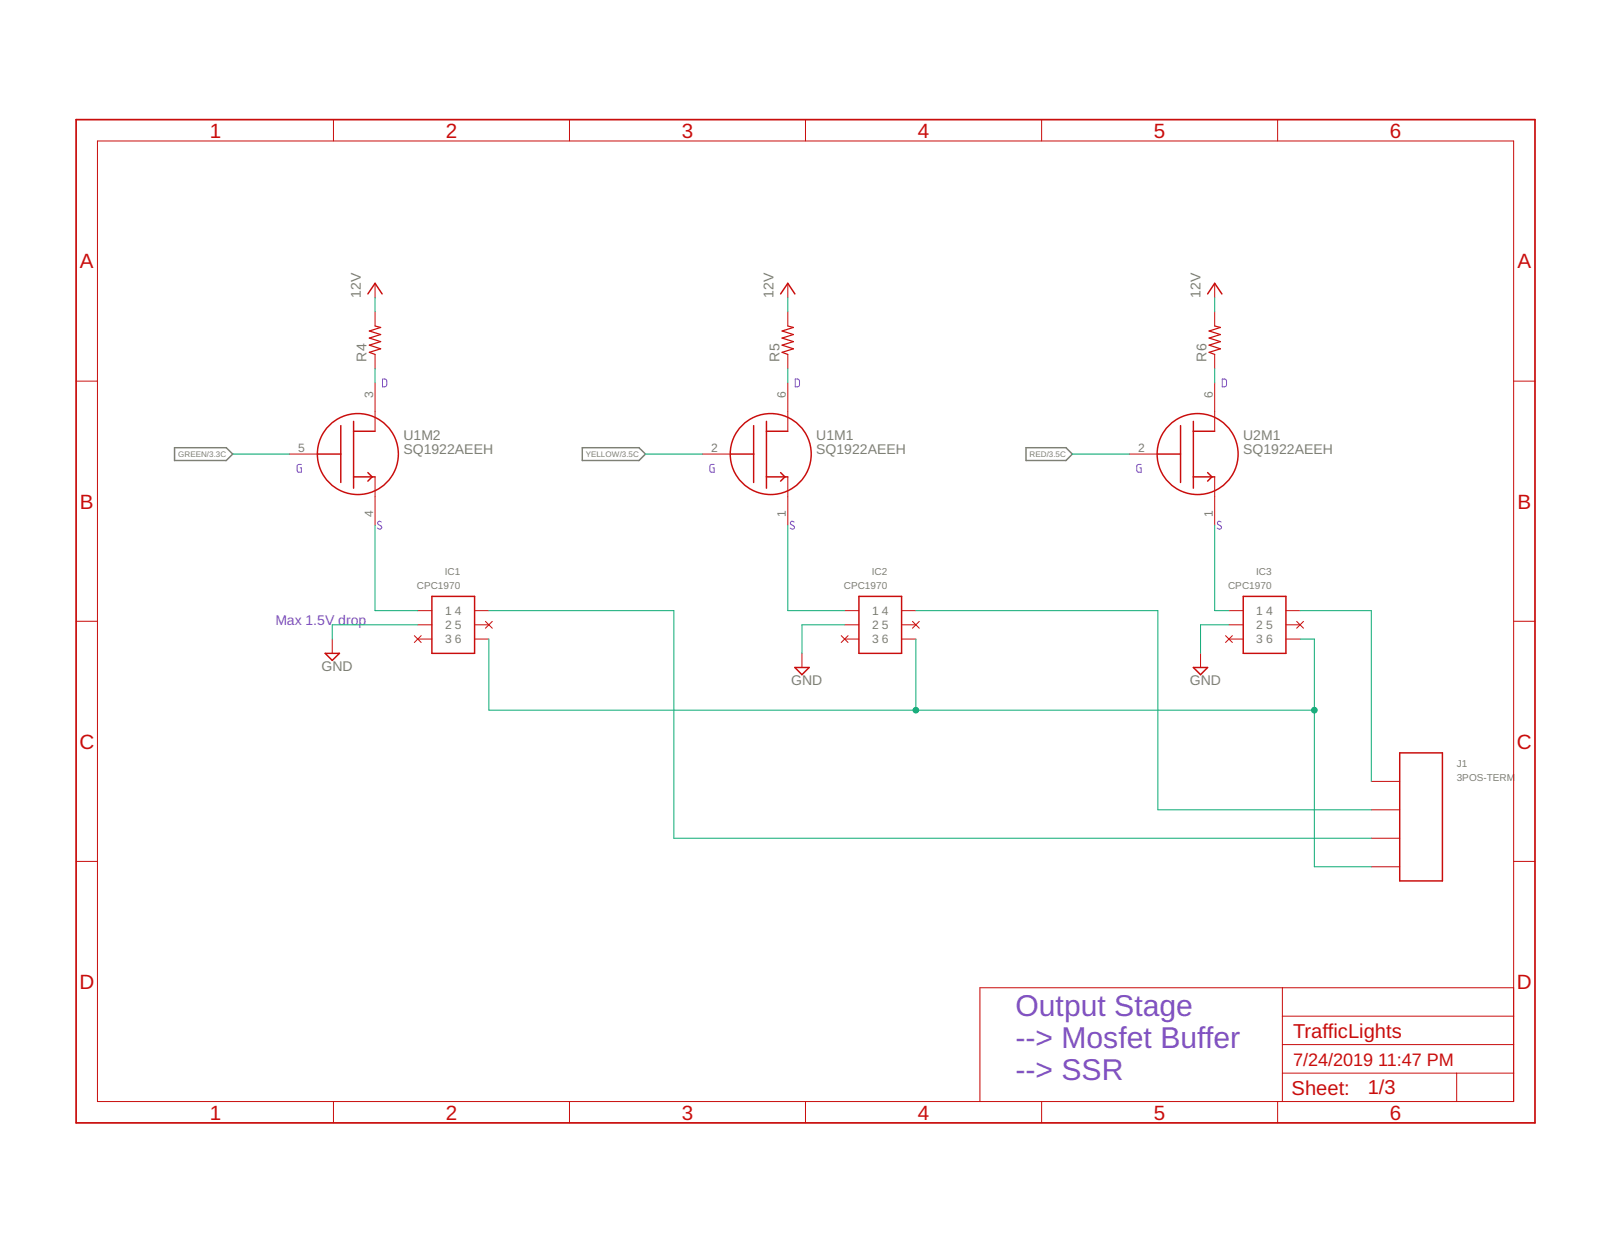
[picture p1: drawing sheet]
<svg xmlns="http://www.w3.org/2000/svg" width="279mm" height="216mm" viewBox="0 0 279 216" stroke-linecap="round" stroke-linejoin="round" font-family="sans-serif">
<path d="M66.4 65.8h.5l.2 .2v.9l-.3 .2h-.4zM138 65.8h.5l.2 .2v.9l-.3 .2h-.4zM212.1 65.8h.5l.2 .2v.9l-.2 .2h-.5zM52.3 80.6h-.4l-.3 .2v.9l.1 .2 .6 .1v-.8h-.2M66.2 90.6l-.5-.1-.2 .3 .2 .2 .4 .3a.33 .33 0 0 1 0 .5 .33 .33 0 0 1-.5-.1h-.1M123.9 80.6h-.4l-.3 .2v.9l.2 .2 .5 .1v-.8h-.2M137.8 90.6l-.4-.1-.2 .3 .1 .2 .4 .3a.33 .33 0 0 1 .1 .5 .33 .33 0 0 1-.5-.1h-.2M198 80.6h-.4l-.3 .2v.9l.2 .2 .5 .1v-.8h-.2M211.9 90.6l-.4-.1-.2 .3 .1 .2 .4 .3a.34 .34 0 0 1 .1 .5 .34 .34 0 0 1-.6-.1h-.1" fill="none" stroke="#8152c2" stroke-width=".17"/>
<path d="M30.3 77.7h9l1.1 1.1-1.1 1.1h-9zM101 77.7h9.9l1.1 1.1-1.1 1.1h-9.9zM178.1 77.7h6.9l1.1 1.1-1.1 1.1h-6.9z" fill="none" stroke="#7e8075" stroke-width=".25"/>
<g fill="none" stroke="#c90d0c" stroke-width=".17">
<path d="M16.9 24.5h245.8v166.7h-245.8zM57.9 20.8v3.7M98.8 20.8v3.7M139.8 20.8v3.7M180.8 20.8v3.7M221.7 20.8v3.7M65.1 49.2v2.4M65.1 54.1v2.5M136.7 49.2v2.4M136.7 54.1v2.5M210.8 49.2v2.4M210.8 54.1v2.5"/>
<path d="M13.2 66.1h3.7M50.2 78.8h5M65.1 61.5v2.5M65.1 66.5v8.3M121.9 78.8h4.9M136.7 61.5v2.5M136.7 66.5v8.3M196 78.8h4.9M210.8 61.5v2.5M210.8 66.5v8.3M262.7 66.1h3.7M65.1 82.8v8.3"/>
<path d="M136.7 82.8v8.3M210.8 82.8v8.3M13.2 107.8h3.7M57.7 110.9v2.5M71.9 110.3l1.2 1.2M72.5 106h2.5M72.5 108.4h2.5M72.5 110.9h2.5M73.1 110.3l-1.2 1.2M82.4 106h2.4M82.4 108.4h2.4M82.4 110.9h2.4"/>
<path d="M84.2 107.8l1.2 1.2M85.4 107.8l-1.2 1.2M139.2 113.4v2.4M146 110.3l1.2 1.2M146.6 106h2.5M146.6 108.4h2.5M146.6 110.9h2.5M147.2 110.3l-1.2 1.2M156.5 106h2.4M156.5 108.4h2.4M156.5 110.9h2.4M158.3 107.8l1.2 1.2"/>
<path d="M159.5 107.8l-1.2 1.2M208.3 113.4v2.4M212.7 110.3l1.2 1.2M213.3 106h2.5M213.3 108.4h2.5M213.3 110.9h2.5M213.9 110.3l-1.2 1.2M223.2 106h2.4M223.2 108.4h2.4M223.2 110.9h2.4M225 107.8l1.2 1.2M226.2 107.8l-1.2 1.2"/>
<path d="M262.7 107.8h3.7M238 135.6h4.9M13.2 149.5h3.7M238 140.5h4.9M238 145.5h4.9M238 150.4h4.9M262.7 149.5h3.7M222.5 171.4v19.8M222.5 176.4h40.2M262.7 171.4h-92.6v19.8M57.9 191.2v3.7M98.8 191.2v3.7"/>
<path d="M139.8 191.2v3.7M180.8 191.2v3.7M221.7 191.2v3.7M222.5 186.2h40.2M222.5 181.3h40.2M252.8 186.2v5"/>
</g>
<g fill="none" stroke="#c90d0c" stroke-width=".25">
<path d="M63.8 51l1.3-1.8 1.2 1.8M135.5 51l1.2-1.8 1.2 1.8M209.6 51l1.2-1.8 1.2 1.8M55.2 78.8h3.9M59.1 73.9v9.8M61.4 74.8h3.7M61.4 73.1v11.6M126.8 78.8h4M130.8 73.9v9.8M133 73.1v11.6M133 74.8h3.7M200.9 78.8h4"/>
<path d="M204.9 73.9v9.8M207.1 74.8h3.7M207.1 73.1v11.6M61.4 82.8h3.7M63.8 82l.8 .8-.8 .7M133 82.8h3.7M135.5 82l.7 .8-.7 .7M207.1 82.8h3.7M209.6 82l.7 .8-.7 .7M56.4 113.4h2.5l-1.2 1.2zM75 103.5h7.4v9.9h-7.4zM137.9 115.8h2.5l-1.2 1.3z"/>
<path d="M149.1 103.5h7.4v9.9h-7.4zM207.1 115.8h2.5l-1.3 1.3zM215.8 103.5h7.4v9.9h-7.4zM242.9 130.7h7.4v22.2h-7.4z"/>
<circle cx="62.1" cy="78.8" r="7"/>
<circle cx="133.8" cy="78.8" r="7"/>
<circle cx="207.8" cy="78.8" r="7"/>
</g>
<path d="M13.2 20.8h253.2v174.1h-253.2z" fill="none" stroke="#c90d0c" stroke-width=".3"/>
<path d="M65.1 56.6l1 .2-2 .6 2 .7-2 .6 2 .6-2 .6 2 .6-2 .7 1 .3M136.7 56.6l1 .2-2 .6 2 .7-2 .6 2 .6-2 .6 2 .6-2 .7 1 .3M210.8 56.6l1 .2-2 .6 2 .7-2 .6 2 .6-2 .6 2 .6-2 .7 1 .3" fill="none" stroke="#c90d0c" stroke-width=".21"/>
<g fill="none" stroke="#0dab76" stroke-width=".17">
<path d="M65.1 51.6v2.5M136.7 51.6v2.5M210.8 51.6v2.5M40.4 78.8h9.8M65.1 64v2.5M112 78.8h9.9M136.7 64v2.5M186.1 78.8h9.9M210.8 64v2.5M65.1 91.1v14.9h7.4M136.7 91.1v14.9h9.9M210.8 91.1v14.9h2.5"/>
<path d="M72.5 108.4h-14.8v2.5M84.8 106h32.1v39.5h121.1M84.8 110.9v12.4h143.3M146.6 108.4h-7.4v5M158.9 106h42v34.5h37.1M158.9 110.9v12.4M213.3 108.4h-5v5M225.6 106h12.4v29.6M225.6 110.9h2.5v39.5h9.9"/>
</g>
<g fill="#0dab76" stroke="#0dab76" stroke-width=".17">
<circle cx="228.1" cy="123.3" r=".49"/>
<circle cx="158.9" cy="123.3" r=".49"/>
</g>
<g font-size="5.2" fill="#8152c2">
<text x="176.2" y="176.3">Output Stage</text>
<text x="176.2" y="181.9">--&gt; Mosfet Buffer</text>
<text x="176.2" y="187.5">--&gt; SSR</text>
</g>
<g font-size="3.6" fill="#c90d0c">
<text x="36.4" y="23.9">1</text>
<text x="77.4" y="23.9">2</text>
<text x="118.3" y="23.9">3</text>
<text x="159.3" y="23.9">4</text>
<text x="200.2" y="23.9">5</text>
<text x="241.2" y="23.9">6</text>
<text x="13.9" y="46.6">A</text>
<text x="263.3" y="46.6">A</text>
<text x="13.9" y="88.3">B</text>
<text x="263.3" y="88.3">B</text>
<text x="13.8" y="129.9">C</text>
<text x="263.2" y="129.9">C</text>
<text x="13.8" y="171.6">D</text>
<text x="263.2" y="171.6">D</text>
<text x="36.4" y="194.3">1</text>
<text x="77.4" y="194.3">2</text>
<text x="118.3" y="194.3">3</text>
<text x="159.3" y="194.3">4</text>
<text x="200.2" y="194.3">5</text>
<text x="241.2" y="194.3">6</text>
</g>
<g font-size="3.5" fill="#c90d0c">
<text x="224.4" y="180.1">TrafficLights</text>
<text x="224.1" y="190.1">Sheet:</text>
<text x="237.4" y="189.9">1/3</text>
</g>
<g font-size="3.1" fill="#c90d0c">
<text x="224.4" y="185">7/24/2019</text>
<text x="239.1" y="185">11:47 PM</text>
</g>
<g font-size="2.4" fill="#7e8075">
<text x="62.6" y="51.6" transform="rotate(-90 62.6 51.6)">12V</text>
<text x="134.2" y="51.6" transform="rotate(-90 134.2 51.6)">12V</text>
<text x="208.3" y="51.6" transform="rotate(-90 208.3 51.6)">12V</text>
<text x="63.6" y="62.8" transform="rotate(-90 63.6 62.8)">R4</text>
<text x="135.2" y="62.8" transform="rotate(-90 135.2 62.8)">R5</text>
<text x="209.3" y="62.8" transform="rotate(-90 209.3 62.8)">R6</text>
<text x="70" y="76.3">U1M2</text>
<text x="141.6" y="76.3">U1M1</text>
<text x="215.7" y="76.3">U2M1</text>
<text x="70" y="78.8">SQ1922AEEH</text>
<text x="141.6" y="78.8">SQ1922AEEH</text>
<text x="215.7" y="78.8">SQ1922AEEH</text>
<text x="55.8" y="116.5">GND</text>
<text x="137.3" y="118.9">GND</text>
<text x="206.5" y="118.9">GND</text>
</g>
<g font-size="2.4" fill="#8152c2">
<text x="47.8" y="108.4">Max 1.5V</text>
<text x="58.7" y="108.4">drop</text>
</g>
<g font-size="2.1" fill="#7e8075">
<text x="64.7" y="69.1" transform="rotate(-90 64.7 69.1)">3</text>
<text x="136.4" y="69.1" transform="rotate(-90 136.4 69.1)">6</text>
<text x="210.5" y="69.1" transform="rotate(-90 210.5 69.1)">6</text>
<text x="51.8" y="78.5">5</text>
<text x="123.4" y="78.5">2</text>
<text x="197.5" y="78.5">2</text>
<text x="64.7" y="89.7" transform="rotate(-90 64.7 89.7)">4</text>
<text x="136.4" y="89.7" transform="rotate(-90 136.4 89.7)">1</text>
<text x="210.5" y="89.7" transform="rotate(-90 210.5 89.7)">1</text>
<text x="77.2" y="106.7">1</text>
<text x="78.9" y="106.7">4</text>
<text x="151.3" y="106.7">1</text>
<text x="153" y="106.7">4</text>
<text x="218" y="106.7">1</text>
<text x="219.7" y="106.7">4</text>
<text x="77.2" y="109.2">2</text>
<text x="77.2" y="111.7">3</text>
<text x="78.9" y="109.2">5</text>
<text x="78.9" y="111.7">6</text>
<text x="151.3" y="109.2">2</text>
<text x="151.3" y="111.7">3</text>
<text x="153" y="109.2">5</text>
<text x="153" y="111.7">6</text>
<text x="218" y="109.2">2</text>
<text x="218" y="111.7">3</text>
<text x="219.7" y="109.2">5</text>
<text x="219.7" y="111.7">6</text>
</g>
<g font-size="1.7" fill="#7e8075">
<text x="77.2" y="99.8">IC1</text>
<text x="151.3" y="99.8">IC2</text>
<text x="218" y="99.8">IC3</text>
<text x="72.3" y="102.3">CPC1970</text>
<text x="146.4" y="102.3">CPC1970</text>
<text x="213.1" y="102.3">CPC1970</text>
<text x="252.8" y="135.6">3POS-TERM</text>
<text x="252.8" y="133.1">J1</text>
</g>
<g font-size="1.4" fill="#7e8075">
<text x="30.9" y="79.3">GREEN/3.3C</text>
<text x="101.7" y="79.3">YELLOW/3.5C</text>
<text x="178.7" y="79.3">RED/3.5C</text>
</g>
</svg>
